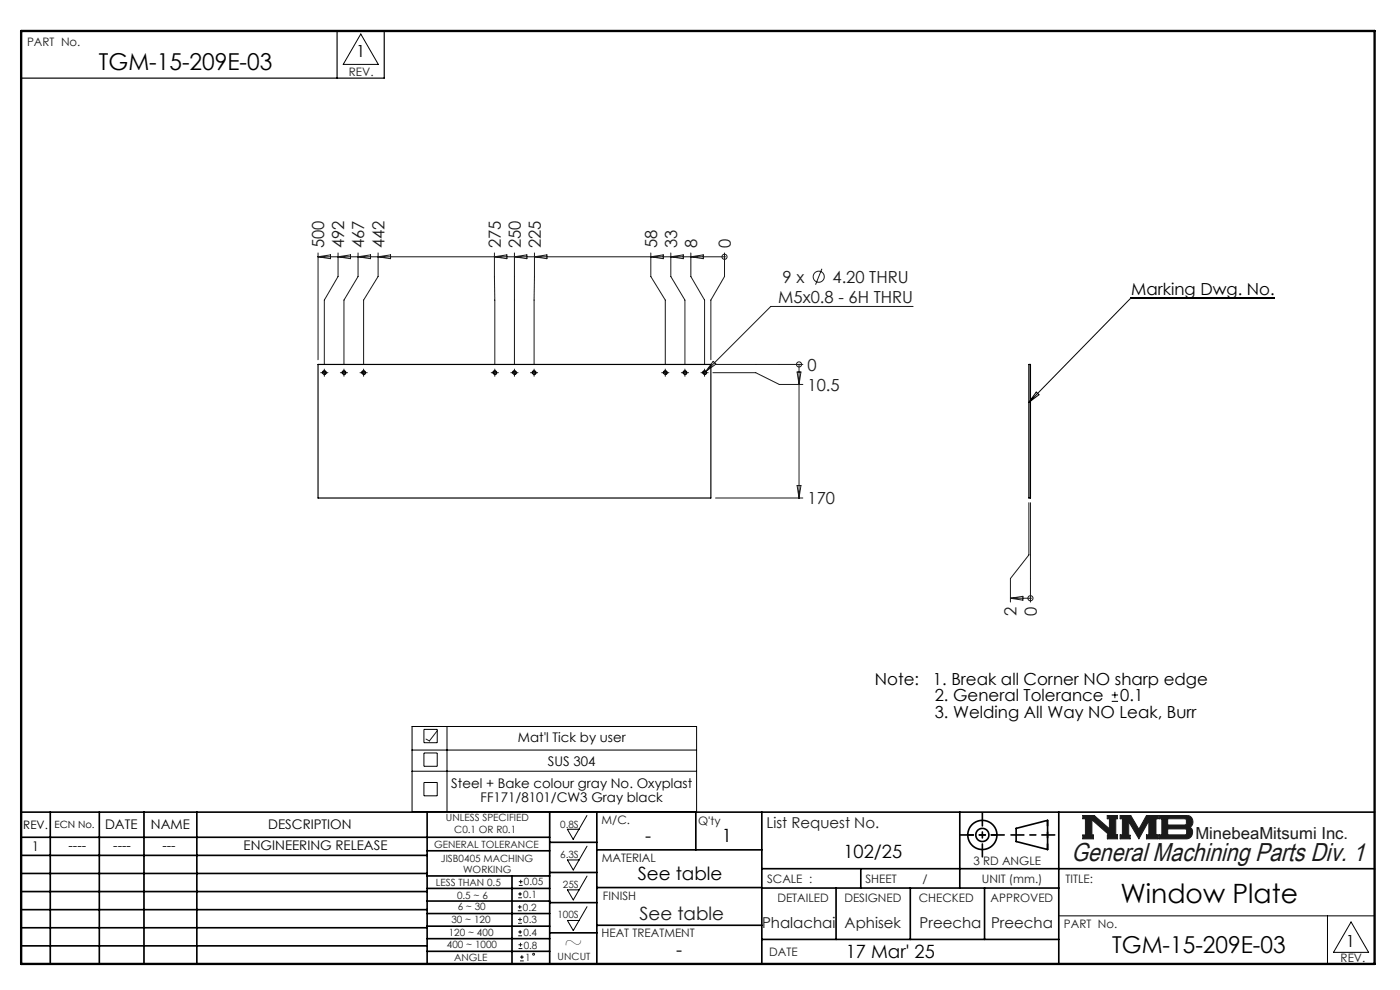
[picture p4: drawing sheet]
<svg xmlns="http://www.w3.org/2000/svg" width="297mm" height="210mm" viewBox="0 0 297 210" stroke-linecap="round" stroke-linejoin="round" font-family="sans-serif">
<g fill="none" stroke="#000" stroke-width=".35">
<path d="M4.5 172.3h287.1M4.5 177.6h112.1M10.7 172.3v32.2M21.1 172.3v32.2M30.5 172.3v32.2M41.8 172.3v32.2M90.6 172.3v32.2M116.6 172.3v32.2M116.6 178.7h10M126.6 172.3v32.2M147.6 172.3v8M161.6 172.3v32.2"/>
<path d="M203.6 172.3v16.1M215.6 175.7l6.6-1.7v6.2l-6.6-1.7zM224.6 172.3v32.2M4.5 185.3h86.1M4.5 181.4h86.1M4.5 189.1h86.1M4.5 193h86.1M4.5 196.8h86.1M90.6 199.1h26M90.6 193.8h26M90.6 188.5h26M90.6 191.1h26"/>
<path d="M90.6 180.5h26M90.6 185.8h26M90.6 196.5h26M108.6 185.8v18.5M116.6 185.1h10M116.6 191.5h10M116.6 197.9h10M126.6 196.3h35M126.6 188.3h35M126.6 180.3h35M161.6 184.3h130M161.6 199.3h63"/>
<path d="M161.6 188.4h63M177.4 188.4v10.9M182.6 184.3v4.1M193.1 188.4v10.9M208.9 188.4v10.9M4.5 200.6h86.1M90.6 201.8h26"/>
<circle cx="208.4" cy="177.1" r="3.1"/>
<circle cx="208.4" cy="177.1" r="1.39"/>
</g>
<path d="M92.8 155l-1.7 2.2-.7-.4M229.7 173h2.4l3.3 2.8v-2.1h-.5v-.7h2.2v.7h-.4v3.4h.4v.8h-2.2v-.8h.4l-3.7-3.2v3.2h.4v.8h-2.3v-.8h.6v-3.4h-.6zM237.6 173h2.3l1.7 2.9 1.6-2.9h2.5v.7h-.5v3.4h.5v.8h-2.5v-.8h.5v-3l-2.1 3.8-2.1-3.6v2.9h.3v.7h-2.2v-.8h.5v-3.4h-.5zM245.9 173h6a1.34 1.34 0 0 1 1.1 1 1.34 1.34 0 0 1-.6 1.5 1.33 1.33 0 0 1 .5 1.4 1.33 1.33 0 0 1-1.2 1h-5.8v-.8h.6v-3.4h-.6zM247.7 173.7h3.8l.2 .2v.8l-.3 .3h-3.7zM247.7 175.8h3.8l.2 .3v.7l-.3 .3h-3.7z" fill="none" stroke="#191924" stroke-width=".21"/>
<path d="M76.5 7.2l3.8 6.5h-7.5zM124.5 173l-2.9 5-1.2-2.1h2.4M124.5 179.5l-2.9 5.1-1.2-2.2h2.4M124.5 185.8l-2.9 5.1-1.2-2.1h2.4M124.5 192.3l-2.9 5.1-1.2-2.1h2.4M224.6 194.3h67M281.6 194.3v10.2M286.6 195.6l3.7 6.4h-7.4z" fill="none" stroke="#000" stroke-width=".21"/>
<path d="M4.5 6.6h287.1" fill="none" stroke="#000" stroke-width=".21" stroke-dasharray="6.3 1.3 1.3 1.3" stroke-dashoffset="1.9"/>
<path d="M71.5 6.6v10M81.5 6.6v10h-77" fill="none" stroke="#000" stroke-width=".25"/>
<path d="M205.3 177.1h6.2M222.2 174v6.2" fill="none" stroke="#000" stroke-width=".35" stroke-dasharray="15.2 1.3 1.3 1.3" stroke-dashoffset="14.1"/>
<path d="M203.8 177.1h9.2M208.4 172.5v9.2M214.5 177.1h9.3" fill="none" stroke="#000" stroke-width=".35" stroke-dasharray="15.2 1.3 1.3 1.3" stroke-dashoffset="12.5"/>
<path d="M4.5 6.6h287.1v197.9h-287.1z" fill="none" stroke="#000" stroke-width=".5"/>
<path d="M229.7 173v.7h.6v3.4h-.6v.8h2.3v-.8h-.4v-3.2l3.7 3.2h-.4v.8h2.2v-.8h-.4v-3.4h.4v-.7h-2.2v.7h.5v2.1l-3.3-2.8zM237.6 173v.7h.5v3.4h-.5v.8h2.2v-.7h-.3v-2.9l2.1 3.6 2.1-3.8v3h-.5v.8h2.5v-.8h-.5v-3.4h.5v-.7h-2.5l-1.6 2.9-1.7-2.9zM247.7 175.8h3.8l.2 .3v.7l-.3 .3h-3.7zM245.9 173v.7h.6v3.4h-.6v.8h6.3l.5-.5 .3-.8-.1-.7-.5-.4a1.34 1.34 0 0 0 .6-1.5 1.34 1.34 0 0 0-1.1-1zM247.7 173.7h3.7l.3 .2v.9l-.3 .2h-3.7z" fill-rule="evenodd" fill="#191924"/>
<g fill="none" stroke="#191924" stroke-width=".21">
<path d="M67.5 54.5h86.2M67.5 53.7v22.6M67.5 54.5l2.6-.4v.8zM71.7 53.7v5l-2.9 5v13.6M71.7 54.5l2.7-.4v.8zM76 53.7v5l-3 5v13.6M76 54.5l2.6-.4v.8zM80.2 53.7v5l-3.1 5v13.6M80.2 54.5l2.7-.4v.8zM104.9 53.7l.1 23.6M104.9 54.5l2.6-.4v.8zM109.1 53.7v23.6"/>
<path d="M109.1 54.5l2.7-.4v.8zM113.4 53.7l-.1 23.6M113.4 54.5l2.6-.4v.8zM138.1 53.7v5l3 5v13.6M138.1 54.5l2.6-.4v.8zM142.3 53.7v5l3 5v13.6M142.3 54.5l2.7-.4v.8zM146.6 53.7v5l2.9 5v13.6M146.6 54.5l2.6-.4v.8zM153.7 54.5h.1M153.7 53.7v5l-2.9 5v12.6M174.4 57l-1.4 3.4"/>
<path d="M68.4 79.1h.8M68.8 78.6v.9M72.6 79.1h.8M73 78.6v.9M76.7 79.1h.9M77.1 78.6v.9M104.6 79.1h.8M105 78.6v.9M108.7 79.1h.9M109.1 78.6v.9M112.9 79.1h.8M113.3 78.6v.9"/>
<path d="M140.7 79.1h.9M141.1 78.6v.9M144.9 79.1h.8M145.3 78.6v.9M149.1 79.1h.8M149.5 78.6v.9M151.2 79.1h9.1l5 2.5h5M151.3 76.7l.6 .5-2.2 1.6zM151.8 77.3h18.5M169.1 78.9h.8l-.4 2.7zM169.5 77.3h.1M169.5 77.3v28.3"/>
<path d="M193.7 65h-30.2l-14.3 14.3M151.8 105.6h18.5M169.1 103h.8l-.4 2.6zM218.3 106.6v11.1l-3.9 5v5M218.6 106.6v21.1M214.4 126.9h4.2M214.4 126.9l2.6-.4v.8zM218.6 126.9h.1M109.9 193.2h.8M109.9 192.4h.8M109.9 195.9h.8M109.9 195h.8"/>
<path d="M109.9 190.4h.8M109.9 189.6h.8M109.9 198.5h.8M109.9 197.7h.8M110.1 187.8h.8M110.1 187h.8M110.3 192v.8M110.3 194.6v.9M110.3 189.2v.8M110.3 197.3v.8M110.4 200v.8M110.5 186.6v.8"/>
<path d="M110 201.2h.8M110 200.4h.8M110.3 203.8h.8M110.3 203h.8M110.7 202.6v.8"/>
<circle cx="153.7" cy="54.5" r=".54"/>
<circle cx="173.7" cy="58.7" r="1.18"/>
<circle cx="169.5" cy="77.3" r=".54"/>
<circle cx="218.6" cy="126.9" r=".54"/>
<circle cx="113.2" cy="202.4" r=".2"/>
</g>
<g fill="none" stroke="#000" stroke-width=".21">
<path d="M68.4 79.2a.42 .42 0 0 1 .4-.6 .42 .42 0 0 1 .4 .5 .42 .42 0 0 1-.5 .4M72.6 79.2a.42 .42 0 0 1 .3-.6 .42 .42 0 0 1 .5 .5 .42 .42 0 0 1-.5 .4M76.7 79.2a.42 .42 0 0 1 .4-.6 .42 .42 0 0 1 .5 .5 .42 .42 0 0 1-.6 .4M104.6 79.2a.42 .42 0 0 1 .3-.6 .42 .42 0 0 1 .5 .5 .42 .42 0 0 1-.5 .4M108.7 79.2a.42 .42 0 0 1 .4-.6 .42 .42 0 0 1 .5 .5 .42 .42 0 0 1-.6 .4M112.9 79.2a.42 .42 0 0 1 .4-.6 .42 .42 0 0 1 .4 .5 .42 .42 0 0 1-.5 .4M140.7 79.2a.42 .42 0 0 1 .4-.6 .42 .42 0 0 1 .5 .5 .42 .42 0 0 1-.6 .4M144.9 79.2a.42 .42 0 0 1 .4-.6 .42 .42 0 0 1 .4 .5 .42 .42 0 0 1-.5 .4M149.1 79.2a.42 .42 0 0 1 .3-.6 .42 .42 0 0 1 .5 .5 .42 .42 0 0 1-.5 .4M270.4 63.2h-30.5l-21.6 22.1M219.8 83.2l.6 .5-2.1 1.6zM87.4 154.1h60.4v18h-60.4z"/>
<path d="M87.4 159.1h60.4M89.9 154.7h2.9v2.8h-2.9zM89.9 159.7h2.9v2.8h-2.9zM94.8 154.1v18M235.8 148.8h1.4M235.8 147.4h1.4M236.5 146.8v1.3M87.4 163.6h60.4M89.9 166h2.9v2.8h-2.9z"/>
</g>
<g fill="none" stroke="#191924" stroke-width=".21" stroke-dasharray="15.2 1.3 1.3 1.3">
<path d="M68.4 79.1h-.4M68.8 78.6v-.3M68.8 79.5v.3M69.2 79.1h.4M72.6 79.1h-.4M73 78.6v-.3M73 79.5v.3M73.4 79.1h.3M76.7 79.1h-.3M77.1 78.6v-.3M77.1 79.5v.3M77.6 79.1h.3"/>
<path d="M104.6 79.1h-.4M105 78.6v-.3M105 79.5v.3M105.4 79.1h.3M108.7 79.1h-.3M109.1 78.6v-.3M109.1 79.5v.3M109.6 79.1h.3M112.9 79.1h-.4M113.3 78.6v-.3M113.3 79.5v.3M113.7 79.1h.4"/>
<path d="M140.7 79.1h-.3M141.1 78.6v-.3M141.1 79.5v.3M141.6 79.1h.3M144.9 79.1h-.4M145.3 78.6v-.3M145.3 79.5v.3M145.7 79.1h.4M149.1 79.1h-.4M149.5 78.6v-.3M149.5 79.5v.3M149.9 79.1h.3"/>
</g>
<g fill="none" stroke="#000" stroke-width=".25">
<path d="M67.5 77.3h83.3v28.3h-83.3zM218.3 77.3h.3v28.3h-.3z"/>
<circle cx="68.8" cy="79.1" r=".35"/>
<circle cx="73" cy="79.1" r=".35"/>
<circle cx="77.1" cy="79.1" r=".35"/>
<circle cx="105" cy="79.1" r=".35"/>
<circle cx="109.1" cy="79.1" r=".35"/>
<circle cx="113.3" cy="79.1" r=".35"/>
<circle cx="141.1" cy="79.1" r=".35"/>
<circle cx="145.3" cy="79.1" r=".35"/>
<circle cx="149.5" cy="79.1" r=".35"/>
</g>
<text font-size="5.6" x="237.7" y="191.5">Window Plate</text>
<text font-size="5.5" fill="#191924" x="227.3" y="182.7">General Machining Parts Div. 1</text>
<g font-size="4.9">
<text x="21" y="14.8">TGM-15-209E-03</text>
<text x="119.6" y="201.6">~</text>
<text x="235.9" y="202.1">TGM-15-209E-03</text>
</g>
<g font-size="3.9">
<text x="136.9" y="178.6">-</text>
<text x="153.1" y="178.6">1</text>
<text x="178.9" y="181.9">102/25</text>
<text x="135.3" y="186.6">See table</text>
<text x="143.5" y="202.9">-</text>
<text x="179.4" y="203.2">17 Mar' 25</text>
</g>
<text font-size="3.9" fill="#191924" x="135.7" y="195.1">See table</text>
<g font-size="3.5">
<text x="75.6" y="12.1">1</text>
<text x="240" y="62.7">Marking Dwg. No.</text>
<text x="185.6" y="145.2">Note:</text>
<text x="197.9" y="145.2">1. Break all Corner NO sharp edge</text>
<text x="198.3" y="148.8">2. General Tolerance</text>
<text x="237.7" y="148.8">0.1</text>
<text x="198.3" y="152.3">3. Welding All Way NO Leak, Burr</text>
<text x="285.5" y="200.9">1</text>
</g>
<g font-size="3.5" fill="#191924">
<text x="68.8" y="52.7" transform="rotate(-90 68.8 52.7)">500</text>
<text x="73" y="52.7" transform="rotate(-90 73 52.7)">492</text>
<text x="77.3" y="52.7" transform="rotate(-90 77.3 52.7)">467</text>
<text x="81.5" y="52.7" transform="rotate(-90 81.5 52.7)">442</text>
<text x="106.2" y="52.7" transform="rotate(-90 106.2 52.7)">275</text>
<text x="110.5" y="52.7" transform="rotate(-90 110.5 52.7)">250</text>
<text x="114.7" y="52.7" transform="rotate(-90 114.7 52.7)">225</text>
<text x="139.4" y="52.7" transform="rotate(-90 139.4 52.7)">58</text>
<text x="143.6" y="52.7" transform="rotate(-90 143.6 52.7)">33</text>
<text x="147.9" y="52.7" transform="rotate(-90 147.9 52.7)">8</text>
<text x="155" y="52.7" transform="rotate(-90 155 52.7)">0</text>
<text x="165.1" y="64.2">M5x0.8 - 6H THRU</text>
<text x="166" y="60">9 x</text>
<text x="176.6" y="60">4.20 THRU</text>
<text x="171.3" y="78.6">0</text>
<text x="171.3" y="82.9">10.5</text>
<text x="171.3" y="107">170</text>
<text x="215.7" y="130.6" transform="rotate(-90 215.7 130.6)">2</text>
<text x="219.9" y="130.6" transform="rotate(-90 219.9 130.6)">0</text>
<text x="253.6" y="178.1">MinebeaMitsumi Inc.</text>
</g>
<g font-size="3.2" fill="#191924">
<text x="162.6" y="175.5">List Request No.</text>
<text x="161.7" y="196.8">Phalachai</text>
<text x="179.2" y="196.8">Aphisek</text>
<text x="195.1" y="196.8">Preecha</text>
<text x="210.2" y="196.8">Preecha</text>
</g>
<g font-size="2.8">
<text x="109.9" y="157.4">Mat'l Tick by user</text>
<text x="95.7" y="167.3">Steel + Bake colour gray No. Oxyplast</text>
<text x="116.2" y="162.4">SUS 304</text>
<text x="102" y="170.1">FF171/8101/CW3 Gray black</text>
<text x="22.3" y="175.9">DATE</text>
<text x="32" y="175.9">NAME</text>
<text x="56.9" y="175.9">DESCRIPTION</text>
<text x="6.8" y="180.6">1</text>
<text x="14.5" y="180.3">----</text>
<text x="24" y="180.3">----</text>
<text x="34.5" y="180.3">---</text>
<text x="51.7" y="180.3">ENGINEERING RELEASE</text>
</g>
<g font-size="2.5" fill="#191924">
<text x="5.7" y="9.8">PART No.</text>
<text x="74" y="16">REV.</text>
<text x="127.6" y="174.8">M/C.</text>
<text x="148.1" y="175.1">Q'ty</text>
<text x="127.6" y="182.8">MATERIAL</text>
<text x="206.5" y="183.6">3 RD ANGLE</text>
<text x="127.9" y="191">FINISH</text>
<text x="162.7" y="187.2">SCALE :</text>
<text x="164.9" y="191.4">DETAILED</text>
<text x="179.1" y="191.4">DESIGNED</text>
<text x="183.6" y="187.2">SHEET</text>
<text x="194.9" y="191.4">CHECKED</text>
<text x="195.7" y="187.2">/</text>
<text x="208.3" y="187.2">UNIT (mm.)</text>
<text x="210.2" y="191.4">APPROVED</text>
<text x="226" y="187.2">TITLE:</text>
<text x="225.7" y="196.8">PART No.</text>
<text x="127.6" y="198.9">HEAT TREATMENT</text>
<text x="163.2" y="202.9">DATE</text>
<text x="284.4" y="204.1">REV.</text>
</g>
<text font-size="2.5" x="4.9" y="175.9">REV.</text>
<text font-size="2.1" x="11.6" y="175.6">ECN No.</text>
<g font-size="2.1" fill="#191924">
<text x="92.1" y="179.9">GENERAL TOLERANCE</text>
<text x="94.6" y="174.2">UNLESS SPECIFIED</text>
<text x="96.4" y="176.8">C0.1 OR R0.1</text>
<text x="118.8" y="175.5">0.8S</text>
<text x="93.5" y="182.9">JISB0405 MACHING</text>
<text x="98.2" y="185.3">WORKING</text>
<text x="118.8" y="181.9">6.3S</text>
<text x="92.5" y="187.9">LESS THAN 0.5</text>
<text x="97" y="190.7">0.5 ~ 6</text>
<text x="111" y="190.4">0.1</text>
<text x="111.2" y="187.8">0.05</text>
<text x="119.4" y="188.4">25S</text>
<text x="95.8" y="195.8">30 ~ 120</text>
<text x="97.1" y="193.1">6 ~ 30</text>
<text x="110.9" y="193.2">0.2</text>
<text x="111" y="195.9">0.3</text>
<text x="118.2" y="194.8">100S</text>
<text x="94.8" y="201.1">400 ~ 1000</text>
<text x="95.2" y="198.5">120 ~ 400</text>
<text x="96.3" y="203.9">ANGLE</text>
<text x="111" y="198.5">0.4</text>
<text x="111.1" y="201.2">0.8</text>
<text x="111.4" y="203.8">1</text>
<text x="118.3" y="203.7">UNCUT</text>
</g>
</svg>
